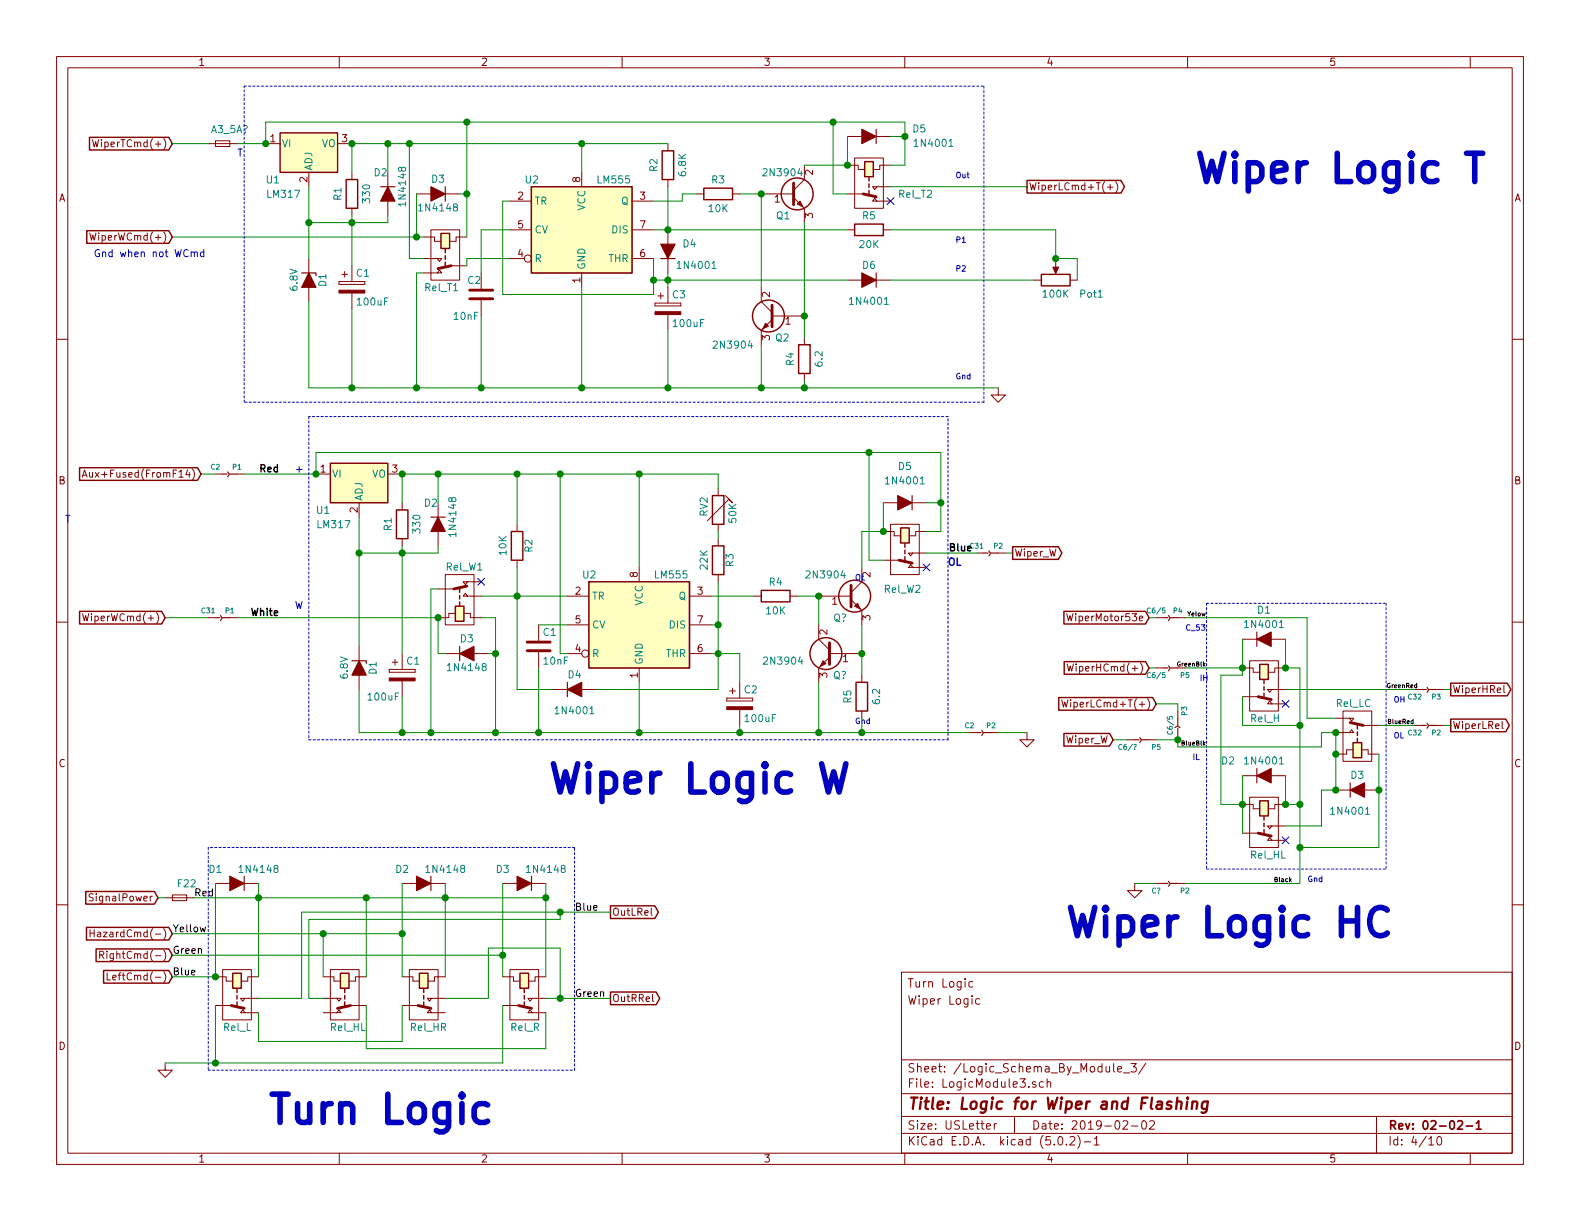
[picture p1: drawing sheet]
EESchema Schematic File Version 4
LIBS:Scooby-cache
EELAYER 26 0
EELAYER END
$Descr USLetter 11000 8500
encoding utf-8
Sheet 4 10
Title "Logic for Wiper and Flashing"
Date "2019-02-02"
Rev "02-02-1"
Comp ""
Comment1 ""
Comment2 ""
Comment3 "Wiper Logic"
Comment4 "Turn Logic"
$EndDescr
$Comp
L power:GND #PWR082
U 1 1
P 6950 2700
F 0 "#PWR082" H 6950 2450 50  0001 C CNN
F 1 "GND" H 6950 2550 50  0001 C CNN
F 2 "" H 6950 2700 50  0001 C CNN
F 3 "" H 6950 2700 50  0001 C CNN
	1    6950 2700
	1    0    0    -1  
$EndComp
$Comp
L Scooby-rescue:LM555 U2
U 1 1
P 4450 4350
F 0 "U2" H 4050 4700 50  0000 L CNN
F 1 "LM555" H 4550 4700 50  0000 L CNN
F 2 "" H 4450 4350 50  0001 C CNN
F 3 "" H 4450 4350 50  0001 C CNN
	1    4450 4350
	1    0    0    -1  
$EndComp
$Comp
L Device:CP C2
U 1 1
P 5150 4900
F 0 "C2" H 5175 5000 50  0000 L CNN
F 1 "100uF" H 5175 4800 50  0000 L CNN
F 2 "" H 5188 4750 50  0001 C CNN
F 3 "" H 5150 4900 50  0001 C CNN
	1    5150 4900
	1    0    0    -1  
$EndComp
$Comp
L Device:R R2
U 1 1
P 3600 3800
F 0 "R2" V 3680 3800 50  0000 C CNN
F 1 "10K" V 3500 3800 50  0000 C CNN
F 2 "" V 3530 3800 50  0001 C CNN
F 3 "" H 3600 3800 50  0001 C CNN
	1    3600 3800
	1    0    0    -1  
$EndComp
$Comp
L Device:C C1
U 1 1
P 3750 4500
F 0 "C1" H 3775 4600 50  0000 L CNN
F 1 "10nF" H 3775 4400 50  0000 L CNN
F 2 "" H 3788 4350 50  0001 C CNN
F 3 "" H 3750 4500 50  0001 C CNN
	1    3750 4500
	1    0    0    -1  
$EndComp
Text GLabel 7150 1300 2    50   Output ~ 0
WiperLCmd+T(+)
Text GLabel 1150 4300 0    50   Input ~ 0
WiperWCmd(+)
$Comp
L Scooby-rescue:LM555 U2
U 1 1
P 4050 1600
F 0 "U2" H 3650 1950 50  0000 L CNN
F 1 "LM555" H 4150 1950 50  0000 L CNN
F 2 "" H 4050 1600 50  0001 C CNN
F 3 "" H 4050 1600 50  0001 C CNN
	1    4050 1600
	1    0    0    -1  
$EndComp
$Comp
L Device:R R2
U 1 1
P 4650 1150
F 0 "R2" V 4550 1150 50  0000 C CNN
F 1 "6.8K" V 4750 1150 50  0000 C CNN
F 2 "" V 4580 1150 50  0001 C CNN
F 3 "" H 4650 1150 50  0001 C CNN
	1    4650 1150
	1    0    0    -1  
$EndComp
$Comp
L Device:C C2
U 1 1
P 3350 2050
F 0 "C2" H 3250 2150 50  0000 L CNN
F 1 "10nF" H 3150 1900 50  0000 L CNN
F 2 "" H 3388 1900 50  0001 C CNN
F 3 "" H 3350 2050 50  0001 C CNN
	1    3350 2050
	1    0    0    -1  
$EndComp
$Comp
L Device:CP C3
U 1 1
P 4650 2150
F 0 "C3" H 4675 2250 50  0000 L CNN
F 1 "100uF" H 4675 2050 50  0000 L CNN
F 2 "" H 4688 2000 50  0001 C CNN
F 3 "" H 4650 2150 50  0001 C CNN
	1    4650 2150
	1    0    0    -1  
$EndComp
$Comp
L Scooby-rescue:POT Pot1
U 1 1
P 7350 1950
F 0 "Pot1" V 7250 1700 50  0000 C CNN
F 1 "100K" V 7250 1950 50  0000 C CNN
F 2 "" H 7350 1950 50  0001 C CNN
F 3 "" H 7350 1950 50  0001 C CNN
	1    7350 1950
	0    -1   -1   0   
$EndComp
$Comp
L Device:Fuse_Small A3_5A?
U 1 1
P 1550 1000
F 0 "A3_5A?" H 1600 1100 50  0000 C CNN
F 1 "Fuse_Small" H 1550 1060 50  0001 C CNN
F 2 "" H 1550 1000 50  0001 C CNN
F 3 "" H 1550 1000 50  0001 C CNN
	1    1550 1000
	1    0    0    -1  
$EndComp
Text Notes 2050 3300 0    50   ~ 0
+
Text GLabel 1200 1000 0    50   Input ~ 0
WiperTCmd(+)
$Comp
L Device:D_ALT D4
U 1 1
P 4650 1750
F 0 "D4" V 4700 1600 50  0000 C CNN
F 1 "1N4001" V 4550 1550 50  0000 C CNN
F 2 "" H 4650 1750 50  0001 C CNN
F 3 "" H 4650 1750 50  0001 C CNN
	1    4650 1750
	0    -1   -1   0   
$EndComp
$Comp
L Device:D_ALT D6
U 1 1
P 6050 1950
F 0 "D6" H 6050 1850 50  0000 C CNN
F 1 "1N4001" H 6050 2100 50  0000 C CNN
F 2 "" H 6050 1950 50  0001 C CNN
F 3 "" H 6050 1950 50  0001 C CNN
	1    6050 1950
	-1   0    0    1   
$EndComp
$Comp
L Device:D_ALT D5
U 1 1
P 6050 950
F 0 "D5" H 5700 900 50  0000 C CNN
F 1 "1N4001" H 5600 1000 50  0000 C CNN
F 2 "" H 6050 950 50  0001 C CNN
F 3 "" H 6050 950 50  0001 C CNN
	1    6050 950 
	-1   0    0    1   
$EndComp
Text Notes 3800 5550 0    197  ~ 39
Wiper Logic W
Text Notes 1850 7850 0    197  ~ 39
Turn Logic
$Comp
L Device:R R5
U 1 1
P 6050 1600
F 0 "R5" V 5950 1600 50  0000 C CNN
F 1 "20K" V 6150 1600 50  0000 C CNN
F 2 "" V 5980 1600 50  0001 C CNN
F 3 "" H 6050 1600 50  0001 C CNN
	1    6050 1600
	0    1    1    0   
$EndComp
$Comp
L Device:D_ALT D4
U 1 1
P 4000 4800
F 0 "D4" H 4000 4700 50  0000 C CNN
F 1 "1N4001" H 4000 4950 50  0000 C CNN
F 2 "" H 4000 4800 50  0001 C CNN
F 3 "" H 4000 4800 50  0001 C CNN
	1    4000 4800
	1    0    0    1   
$EndComp
$Comp
L Device:RTRIM RV2
U 1 1
P 5000 3550
F 0 "RV2" V 4900 3500 50  0000 L CNN
F 1 "50K" V 5100 3450 50  0000 L CNN
F 2 "" V 4930 3550 50  0001 C CNN
F 3 "" H 5000 3550 50  0001 C CNN
	1    5000 3550
	1    0    0    -1  
$EndComp
Text GLabel 1200 1650 0    50   Input ~ 0
WiperWCmd(+)
Text Notes 2050 4250 0    50   ~ 0
W
Text Notes 1650 1100 0    50   ~ 0
T
$Comp
L Device:D_ALT D3
U 1 1
P 3050 1350
F 0 "D3" H 3050 1250 50  0000 C CNN
F 1 "1N4148" H 3050 1450 50  0000 C CNN
F 2 "" H 3050 1350 50  0001 C CNN
F 3 "" H 3050 1350 50  0001 C CNN
	1    3050 1350
	-1   0    0    1   
$EndComp
$Comp
L Device:R R3
U 1 1
P 5000 1350
F 0 "R3" V 4900 1350 50  0000 C CNN
F 1 "10K" V 5100 1350 50  0000 C CNN
F 2 "" V 4930 1350 50  0001 C CNN
F 3 "" H 5000 1350 50  0001 C CNN
	1    5000 1350
	0    1    1    0   
$EndComp
$Comp
L Device:Q_NPN_BCE Q1
U 1 1
P 5500 1350
F 0 "Q1" H 5400 1200 50  0000 L CNN
F 1 "2N3904" H 5300 1500 50  0000 L CNN
F 2 "" H 5700 1450 50  0001 C CNN
F 3 "" H 5500 1350 50  0001 C CNN
	1    5500 1350
	1    0    0    -1  
$EndComp
$Comp
L Device:Q_NPN_BCE Q2
U 1 1
P 5400 2200
F 0 "Q2" H 5300 2050 50  0000 L CNN
F 1 "2N3904" H 5550 2000 50  0000 L CNN
F 2 "" H 5600 2300 50  0001 C CNN
F 3 "" H 5400 2200 50  0001 C CNN
	1    5400 2200
	-1   0    0    -1  
$EndComp
$Comp
L Device:R R4
U 1 1
P 5600 2500
F 0 "R4" V 5500 2500 50  0000 C CNN
F 1 "6.2" V 5700 2500 50  0000 C CNN
F 2 "" V 5530 2500 50  0001 C CNN
F 3 "" H 5600 2500 50  0001 C CNN
	1    5600 2500
	1    0    0    -1  
$EndComp
$Comp
L Scooby-rescue:LM317_TO39 U1
U 1 1
P 2150 1000
F 0 "U1" H 1900 750 50  0000 C CNN
F 1 "LM317" H 1850 650 50  0000 L CNN
F 2 "TO_SOT_Packages_THT:TO-39-3" H 2150 1225 50  0001 C CIN
F 3 "" H 2150 1000 50  0001 C CNN
	1    2150 1000
	1    0    0    -1  
$EndComp
$Comp
L Device:R R1
U 1 1
P 2450 1350
F 0 "R1" V 2350 1350 50  0000 C CNN
F 1 "330" V 2550 1350 50  0000 C CNN
F 2 "" V 2380 1350 50  0001 C CNN
F 3 "" H 2450 1350 50  0001 C CNN
	1    2450 1350
	1    0    0    -1  
$EndComp
$Comp
L Device:D_Zener_ALT D1
U 1 1
P 2150 1950
F 0 "D1" H 2150 2050 50  0000 C CNN
F 1 "6.8V" H 2150 1850 50  0000 C CNN
F 2 "" H 2150 1950 50  0001 C CNN
F 3 "" H 2150 1950 50  0001 C CNN
	1    2150 1950
	0    1    1    0   
$EndComp
$Comp
L Device:CP C1
U 1 1
P 2450 2000
F 0 "C1" H 2475 2100 50  0000 L CNN
F 1 "100uF" H 2475 1900 50  0000 L CNN
F 2 "" H 2488 1850 50  0001 C CNN
F 3 "" H 2450 2000 50  0001 C CNN
	1    2450 2000
	1    0    0    -1  
$EndComp
$Comp
L Device:D_ALT D2
U 1 1
P 2700 1350
F 0 "D2" V 2550 1400 50  0000 C CNN
F 1 "1N4148" H 2650 1250 50  0000 C CNN
F 2 "" H 2700 1350 50  0001 C CNN
F 3 "" H 2700 1350 50  0001 C CNN
	1    2700 1350
	0    -1   1    0   
$EndComp
$Comp
L VW:Small_Relay Rel_T2
U 1 1
P 6050 1300
F 0 "Rel_T2" V 6100 1500 50  0000 L CNN
F 1 "Small_Relay" H 5795 1095 50  0001 L CNN
F 2 "" H 7315 1185 50  0001 C CNN
F 3 "" H 6050 1310 50  0001 C CNN
	1    6050 1300
	0    1    1    0   
$EndComp
NoConn ~ 6200 1400
$Comp
L VW:Small_Relay Rel_T1
U 1 1
P 3100 1800
F 0 "Rel_T1" V 3300 1700 50  0000 L CNN
F 1 "Small_Relay" H 2845 1595 50  0001 L CNN
F 2 "" H 4365 1685 50  0001 C CNN
F 3 "" H 3100 1810 50  0001 C CNN
	1    3100 1800
	0    -1   1    0   
$EndComp
$Comp
L VW:Small_Relay Rel_L
U 1 1
P 1650 6950
F 0 "Rel_L" V 1850 6850 50  0000 L CNN
F 1 "Small_Relay" H 1395 6745 50  0001 L CNN
F 2 "" H 2915 6835 50  0001 C CNN
F 3 "" H 1650 6960 50  0001 C CNN
	1    1650 6950
	0    1    1    0   
$EndComp
$Comp
L VW:Small_Relay Rel_HL
U 1 1
P 2400 6950
F 0 "Rel_HL" V 2600 6800 50  0000 L CNN
F 1 "Small_Relay" H 2145 6745 50  0001 L CNN
F 2 "" H 3665 6835 50  0001 C CNN
F 3 "" H 2400 6960 50  0001 C CNN
	1    2400 6950
	0    -1   1    0   
$EndComp
$Comp
L VW:Small_Relay Rel_HR
U 1 1
P 2950 6950
F 0 "Rel_HR" V 3150 6850 50  0000 L CNN
F 1 "Small_Relay" H 2695 6745 50  0001 L CNN
F 2 "" H 4215 6835 50  0001 C CNN
F 3 "" H 2950 6960 50  0001 C CNN
	1    2950 6950
	0    1    1    0   
$EndComp
$Comp
L VW:Small_Relay Rel_R
U 1 1
P 3650 6950
F 0 "Rel_R" V 3850 6850 50  0000 L CNN
F 1 "Small_Relay" H 3395 6745 50  0001 L CNN
F 2 "" H 4915 6835 50  0001 C CNN
F 3 "" H 3650 6960 50  0001 C CNN
	1    3650 6950
	0    1    1    0   
$EndComp
Text GLabel 1200 6800 0    50   Input ~ 0
LeftCmd(-)
Text GLabel 1200 6650 0    50   Input ~ 0
RightCmd(-)
Text GLabel 1200 6500 0    50   Input ~ 0
HazardCmd(-)
Text GLabel 4250 6350 2    50   Output ~ 0
OutLRel
Text GLabel 4250 6950 2    50   Output ~ 0
OutRRel
$Comp
L power:GND #PWR?
U 1 1
P 1150 7400
F 0 "#PWR?" H 1150 7150 50  0001 C CNN
F 1 "GND" H 1150 7250 50  0001 C CNN
F 2 "" H 1150 7400 50  0001 C CNN
F 3 "" H 1150 7400 50  0001 C CNN
	1    1150 7400
	1    0    0    -1  
$EndComp
$Comp
L Device:Fuse_Small F22
U 1 1
P 1250 6250
F 0 "F22" H 1300 6350 50  0000 C CNN
F 1 "Fuse_Small" H 1250 6310 50  0001 C CNN
F 2 "" H 1250 6250 50  0001 C CNN
F 3 "" H 1250 6250 50  0001 C CNN
	1    1250 6250
	1    0    0    -1  
$EndComp
Text GLabel 1100 6250 0    50   Input ~ 0
SignalPower
$Comp
L Device:D_ALT D1
U 1 1
P 1650 6150
F 0 "D1" H 1800 6250 50  0000 C CNN
F 1 "1N4148" H 1500 6250 50  0000 C CNN
F 2 "" H 1650 6150 50  0001 C CNN
F 3 "" H 1650 6150 50  0001 C CNN
	1    1650 6150
	-1   0    0    -1  
$EndComp
$Comp
L Device:D_ALT D3
U 1 1
P 3650 6150
F 0 "D3" H 3800 6250 50  0000 C CNN
F 1 "1N4148" H 3500 6250 50  0000 C CNN
F 2 "" H 3650 6150 50  0001 C CNN
F 3 "" H 3650 6150 50  0001 C CNN
	1    3650 6150
	-1   0    0    -1  
$EndComp
$Comp
L Device:D_ALT D2
U 1 1
P 2950 6150
F 0 "D2" H 3100 6250 50  0000 C CNN
F 1 "1N4148" H 2800 6250 50  0000 C CNN
F 2 "" H 2950 6150 50  0001 C CNN
F 3 "" H 2950 6150 50  0001 C CNN
	1    2950 6150
	-1   0    0    -1  
$EndComp
$Comp
L VW:Small_Relay Rel_W1
U 1 1
P 3200 4150
F 0 "Rel_W1" V 3400 4050 50  0000 L CNN
F 1 "Small_Relay" H 2945 3945 50  0001 L CNN
F 2 "" H 4465 4035 50  0001 C CNN
F 3 "" H 3200 4160 50  0001 C CNN
	1    3200 4150
	0    1    -1   0   
$EndComp
Text Notes 450  3650 0    50   ~ 0
T
$Comp
L Scooby-rescue:LM317_TO39 U1
U 1 1
P 2500 3300
F 0 "U1" H 2250 3050 50  0000 C CNN
F 1 "LM317" H 2200 2950 50  0000 L CNN
F 2 "TO_SOT_Packages_THT:TO-39-3" H 2500 3525 50  0001 C CIN
F 3 "" H 2500 3300 50  0001 C CNN
	1    2500 3300
	1    0    0    -1  
$EndComp
$Comp
L Device:R R1
U 1 1
P 2800 3650
F 0 "R1" V 2700 3650 50  0000 C CNN
F 1 "330" V 2900 3650 50  0000 C CNN
F 2 "" V 2730 3650 50  0001 C CNN
F 3 "" H 2800 3650 50  0001 C CNN
	1    2800 3650
	1    0    0    -1  
$EndComp
$Comp
L Device:D_Zener_ALT D1
U 1 1
P 2500 4650
F 0 "D1" H 2500 4750 50  0000 C CNN
F 1 "6.8V" H 2500 4550 50  0000 C CNN
F 2 "" H 2500 4650 50  0001 C CNN
F 3 "" H 2500 4650 50  0001 C CNN
	1    2500 4650
	0    1    1    0   
$EndComp
$Comp
L Device:CP C1
U 1 1
P 2800 4700
F 0 "C1" H 2825 4800 50  0000 L CNN
F 1 "100uF" H 2550 4550 50  0000 L CNN
F 2 "" H 2838 4550 50  0001 C CNN
F 3 "" H 2800 4700 50  0001 C CNN
	1    2800 4700
	1    0    0    -1  
$EndComp
$Comp
L Device:D_ALT D2
U 1 1
P 3050 3650
F 0 "D2" V 2900 3700 50  0000 C CNN
F 1 "1N4148" H 3000 3550 50  0000 C CNN
F 2 "" H 3050 3650 50  0001 C CNN
F 3 "" H 3050 3650 50  0001 C CNN
	1    3050 3650
	0    -1   1    0   
$EndComp
Text GLabel 1400 3300 0    50   Input ~ 0
Aux+Fused(FromF14)
$Comp
L Device:D_ALT D5
U 1 1
P 6300 3500
F 0 "D5" H 6300 3250 50  0000 C CNN
F 1 "1N4001" H 6300 3350 50  0000 C CNN
F 2 "" H 6300 3500 50  0001 C CNN
F 3 "" H 6300 3500 50  0001 C CNN
	1    6300 3500
	-1   0    0    1   
$EndComp
$Comp
L Device:R R4
U 1 1
P 5400 4150
F 0 "R4" V 5300 4150 50  0000 C CNN
F 1 "10K" V 5500 4150 50  0000 C CNN
F 2 "" V 5330 4150 50  0001 C CNN
F 3 "" H 5400 4150 50  0001 C CNN
	1    5400 4150
	0    1    1    0   
$EndComp
$Comp
L Device:Q_NPN_BCE Q?
U 1 1
P 5900 4150
F 0 "Q?" H 5800 4000 50  0000 L CNN
F 1 "2N3904" H 5600 4300 50  0000 L CNN
F 2 "" H 6100 4250 50  0001 C CNN
F 3 "" H 5900 4150 50  0001 C CNN
	1    5900 4150
	1    0    0    -1  
$EndComp
$Comp
L Device:Q_NPN_BCE Q?
U 1 1
P 5800 4550
F 0 "Q?" H 5700 4400 50  0000 L CNN
F 1 "2N3904" H 6000 4500 50  0000 L CNN
F 2 "" H 6000 4650 50  0001 C CNN
F 3 "" H 5800 4550 50  0001 C CNN
	1    5800 4550
	-1   0    0    -1  
$EndComp
$Comp
L Device:R R5
U 1 1
P 6000 4850
F 0 "R5" V 5900 4850 50  0000 C CNN
F 1 "6.2" V 6100 4850 50  0000 C CNN
F 2 "" V 5930 4850 50  0001 C CNN
F 3 "" H 6000 4850 50  0001 C CNN
	1    6000 4850
	1    0    0    -1  
$EndComp
$Comp
L VW:Small_Relay Rel_W2
U 1 1
P 6300 3850
F 0 "Rel_W2" V 6550 3700 50  0000 L CNN
F 1 "Small_Relay" H 6045 3645 50  0001 L CNN
F 2 "" H 7565 3735 50  0001 C CNN
F 3 "" H 6300 3860 50  0001 C CNN
	1    6300 3850
	0    1    1    0   
$EndComp
Text Notes 8300 1300 0    197  ~ 39
Wiper Logic T
Text GLabel 7050 3850 2    50   Output ~ 0
Wiper_W
NoConn ~ 6450 3950
$Comp
L power:GND #PWR?
U 1 1
P 7150 5100
F 0 "#PWR?" H 7150 4850 50  0001 C CNN
F 1 "GND" H 7150 4950 50  0001 C CNN
F 2 "" H 7150 5100 50  0001 C CNN
F 3 "" H 7150 5100 50  0001 C CNN
	1    7150 5100
	1    0    0    -1  
$EndComp
NoConn ~ 3350 4050
Text Notes 8350 4750 0    39   ~ 0
IH
Text Notes 9700 4900 0    39   ~ 0
OH
Text Notes 5950 4050 0    39   ~ 0
OL
Text Notes 6650 1250 0    39   ~ 0
Out
Text Notes 6650 1700 0    39   ~ 0
P1
Text Notes 6650 1900 0    39   ~ 0
P2
Text Notes 5950 5050 0    39   ~ 0
Gnd
Text Notes 6650 2650 0    39   ~ 0
Gnd
$Comp
L Device:D_ALT D3
U 1 1
P 3250 4550
F 0 "D3" H 3250 4450 50  0000 C CNN
F 1 "1N4148" H 3250 4650 50  0000 C CNN
F 2 "" H 3250 4550 50  0001 C CNN
F 3 "" H 3250 4550 50  0001 C CNN
	1    3250 4550
	1    0    0    1   
$EndComp
$Comp
L Device:R R3
U 1 1
P 5000 3900
F 0 "R3" V 5080 3900 50  0000 C CNN
F 1 "22K" V 4900 3900 50  0000 C CNN
F 2 "" V 4930 3900 50  0001 C CNN
F 3 "" H 5000 3900 50  0001 C CNN
	1    5000 3900
	1    0    0    -1  
$EndComp
$Comp
L VW:Small_Relay Rel_H
U 1 1
P 8800 4800
F 0 "Rel_H" V 9000 4700 50  0000 L CNN
F 1 "Small_Relay" H 8545 4595 50  0001 L CNN
F 2 "" H 10065 4685 50  0001 C CNN
F 3 "" H 8800 4810 50  0001 C CNN
	1    8800 4800
	0    1    1    0   
$EndComp
$Comp
L Device:D_ALT D1
U 1 1
P 8800 4450
F 0 "D1" H 8800 4250 50  0000 C CNN
F 1 "1N4001" H 8800 4350 50  0000 C CNN
F 2 "" H 8800 4450 50  0001 C CNN
F 3 "" H 8800 4450 50  0001 C CNN
	1    8800 4450
	1    0    0    1   
$EndComp
NoConn ~ 8950 4900
Text GLabel 10100 4800 2    50   Output ~ 0
WiperHRel
$Comp
L VW:Small_Relay Rel_HL
U 1 1
P 8800 5750
F 0 "Rel_HL" V 9000 5650 50  0000 L CNN
F 1 "Small_Relay" H 8545 5545 50  0001 L CNN
F 2 "" H 10065 5635 50  0001 C CNN
F 3 "" H 8800 5760 50  0001 C CNN
	1    8800 5750
	0    1    1    0   
$EndComp
Text GLabel 8000 4650 0    50   Input ~ 0
WiperHCmd(+)
$Comp
L power:GND #PWR?
U 1 1
P 7900 6150
F 0 "#PWR?" H 7900 5900 50  0001 C CNN
F 1 "GND" H 7900 6000 50  0001 C CNN
F 2 "" H 7900 6150 50  0001 C CNN
F 3 "" H 7900 6150 50  0001 C CNN
	1    7900 6150
	1    0    0    -1  
$EndComp
$Comp
L Device:D_ALT D2
U 1 1
P 8800 5400
F 0 "D2" H 8550 5300 50  0000 C CNN
F 1 "1N4001" H 8800 5300 50  0000 C CNN
F 2 "" H 8800 5400 50  0001 C CNN
F 3 "" H 8800 5400 50  0001 C CNN
	1    8800 5400
	1    0    0    1   
$EndComp
Text GLabel 10100 5050 2    50   Output ~ 0
WiperLRel
NoConn ~ 8950 5850
Text GLabel 8000 4300 0    50   Input ~ 0
WiperMotor53e
$Comp
L VW:Small_Relay Rel_LC
U 1 1
P 9450 5100
F 0 "Rel_LC" V 9650 5000 50  0000 L CNN
F 1 "Small_Relay" H 9195 4895 50  0001 L CNN
F 2 "" H 10715 4985 50  0001 C CNN
F 3 "" H 9450 5110 50  0001 C CNN
	1    9450 5100
	0    -1   -1   0   
$EndComp
$Comp
L Device:D_ALT D3
U 1 1
P 9450 5500
F 0 "D3" H 9450 5400 50  0000 C CNN
F 1 "1N4001" H 9400 5650 50  0000 C CNN
F 2 "" H 9450 5500 50  0001 C CNN
F 3 "" H 9450 5500 50  0001 C CNN
	1    9450 5500
	1    0    0    1   
$EndComp
Text Notes 7400 6550 0    197  ~ 39
Wiper Logic HC
Text Notes 9700 5150 0    39   ~ 0
OL
Text Notes 9100 6150 0    39   ~ 0
Gnd
Text GLabel 7750 5150 0    50   Input ~ 0
Wiper_W
Connection ~ 5000 4350
Connection ~ 4450 3300
Wire Wire Line
	4950 4150 5250 4150
Wire Wire Line
	3750 4350 3950 4350
Wire Wire Line
	3900 3300 3900 4550
Wire Wire Line
	3900 4550 3950 4550
Connection ~ 3600 4150
Wire Wire Line
	3600 3950 3600 4150
Wire Wire Line
	4950 4550 5000 4550
Wire Wire Line
	4950 4350 5000 4350
Wire Wire Line
	4450 3300 4450 3950
Wire Wire Line
	5000 4050 5000 4350
Connection ~ 5000 4550
Wire Wire Line
	5000 4800 4150 4800
Wire Wire Line
	3600 4800 3850 4800
Wire Wire Line
	5150 4550 5150 4750
Wire Wire Line
	3600 3300 3600 3650
Connection ~ 3900 3300
Wire Wire Line
	5000 3750 5000 3700
Wire Wire Line
	5000 3300 5000 3400
Wire Wire Line
	1150 4300 1450 4300
Wire Wire Line
	3350 4150 3600 4150
Wire Wire Line
	1850 850  3250 850 
Wire Wire Line
	3350 1900 3350 1600
Wire Wire Line
	3350 1600 3550 1600
Wire Wire Line
	2150 2700 2450 2700
Wire Wire Line
	3350 2200 3350 2700
Wire Wire Line
	3550 1400 3500 1400
Wire Wire Line
	3500 1400 3500 2050
Wire Wire Line
	3500 2050 4550 2050
Wire Wire Line
	4550 2050 4550 1950
Connection ~ 3350 2700
Wire Wire Line
	1200 1650 2900 1650
Wire Wire Line
	4550 1600 4650 1600
Wire Wire Line
	4650 1900 4650 1950
Wire Wire Line
	4550 1950 4650 1950
Connection ~ 4550 1950
Connection ~ 4650 1950
Wire Wire Line
	4650 2300 4650 2700
Connection ~ 4650 2700
Connection ~ 4650 1600
Wire Wire Line
	4650 1300 4650 1600
Wire Wire Line
	6200 1600 7350 1600
Wire Wire Line
	7350 1600 7350 1800
Wire Wire Line
	7200 1950 6200 1950
Wire Wire Line
	7350 1800 7500 1800
Wire Wire Line
	7500 1800 7500 1950
Wire Wire Line
	4550 1400 4750 1400
Wire Wire Line
	3250 1800 3550 1800
Wire Wire Line
	4050 2000 4050 2700
Connection ~ 4050 2700
Wire Wire Line
	3250 850  3250 1350
Connection ~ 3250 850 
Wire Wire Line
	3200 1350 3250 1350
Connection ~ 3250 1350
Wire Wire Line
	2900 1650 2900 1350
Connection ~ 2900 1650
Wire Wire Line
	5600 1550 5600 2200
Connection ~ 5600 2200
Wire Wire Line
	5600 2650 5600 2700
Connection ~ 5600 2700
Wire Wire Line
	5300 2400 5300 2700
Connection ~ 5300 2700
Wire Wire Line
	5300 2000 5300 1350
Wire Wire Line
	5300 1350 5150 1350
Wire Wire Line
	4750 1400 4750 1350
Wire Wire Line
	4750 1350 4850 1350
Wire Wire Line
	2450 1000 2700 1000
Wire Wire Line
	4050 1200 4050 1000
Connection ~ 4050 1000
Wire Wire Line
	1850 1000 1850 850 
Wire Wire Line
	5900 1350 5800 1350
Wire Wire Line
	5800 1350 5800 850 
Connection ~ 5800 850 
Wire Wire Line
	6300 850  6300 950 
Wire Wire Line
	5600 1150 5900 1150
Wire Wire Line
	5900 1150 5900 950 
Wire Wire Line
	6300 1150 6200 1150
Wire Wire Line
	6200 950  6300 950 
Connection ~ 6300 950 
Connection ~ 5900 1150
Wire Wire Line
	2150 1300 2150 1550
Wire Wire Line
	2150 1550 2450 1550
Connection ~ 2150 1550
Wire Wire Line
	2850 1800 2950 1800
Wire Wire Line
	2850 1800 2850 1000
Connection ~ 2850 1000
Wire Wire Line
	2150 2100 2150 2700
Wire Wire Line
	2900 1900 2900 2700
Connection ~ 2900 2700
Wire Notes Line
	1700 600  6850 600 
Wire Notes Line
	6850 600  6850 2800
Wire Notes Line
	6850 2800 1700 2800
Wire Notes Line
	1700 2800 1700 600 
Wire Wire Line
	1850 1000 1650 1000
Wire Wire Line
	1450 1000 1200 1000
Connection ~ 1850 1000
Wire Wire Line
	2700 1550 2700 1500
Wire Wire Line
	2450 1500 2450 1550
Connection ~ 2450 1550
Wire Wire Line
	2700 1200 2700 1000
Connection ~ 2700 1000
Wire Wire Line
	2450 1200 2450 1000
Connection ~ 2450 1000
Wire Wire Line
	2450 2150 2450 2700
Connection ~ 2450 2700
Wire Wire Line
	3250 1800 3250 1850
Wire Wire Line
	2900 1900 2950 1900
Wire Wire Line
	1350 6250 1800 6250
Wire Wire Line
	1800 6150 1800 6250
Connection ~ 1800 6250
Wire Wire Line
	1500 7000 1500 7400
Wire Wire Line
	3800 6150 3800 6250
Wire Wire Line
	3500 7400 3500 7000
Wire Wire Line
	1150 7400 1500 7400
Connection ~ 1500 7400
Wire Wire Line
	1200 6800 1500 6800
Wire Wire Line
	1200 6650 3500 6650
Wire Wire Line
	3500 6150 3500 6650
Wire Wire Line
	2550 6800 2550 6250
Connection ~ 2550 6250
Wire Wire Line
	3100 6150 3100 6250
Connection ~ 3100 6250
Wire Wire Line
	1200 6500 2250 6500
Wire Wire Line
	2800 6150 2800 6500
Wire Wire Line
	2250 6800 2250 6500
Connection ~ 2250 6500
Wire Wire Line
	1800 6950 2100 6950
Wire Wire Line
	2100 6950 2100 6350
Wire Wire Line
	2100 6350 3900 6350
Wire Wire Line
	3800 6950 3900 6950
Wire Wire Line
	1800 7050 1800 7250
Wire Wire Line
	1800 7250 2800 7250
Wire Wire Line
	2800 7250 2800 7000
Wire Wire Line
	3100 6950 3400 6950
Wire Wire Line
	3400 6950 3400 6600
Wire Wire Line
	3400 6600 3900 6600
Wire Wire Line
	3900 6600 3900 6950
Connection ~ 3900 6950
Wire Wire Line
	3800 7050 3800 7300
Wire Wire Line
	3800 7300 2550 7300
Wire Wire Line
	2550 7300 2550 7000
Wire Wire Line
	2250 6950 2150 6950
Wire Wire Line
	2150 6950 2150 6400
Wire Wire Line
	2150 6400 3900 6400
Wire Wire Line
	3900 6400 3900 6350
Connection ~ 3900 6350
Wire Wire Line
	1150 6250 1100 6250
Wire Wire Line
	1500 6800 1500 6150
Connection ~ 1500 6800
Connection ~ 3800 6250
Connection ~ 3500 6650
Connection ~ 2800 6500
Wire Notes Line
	1450 5900 1450 7450
Wire Notes Line
	1450 7450 4000 7450
Wire Notes Line
	4000 7450 4000 5900
Wire Notes Line
	4000 5900 1450 5900
Wire Wire Line
	3450 4300 3350 4300
Wire Wire Line
	2200 3150 6050 3150
Wire Wire Line
	2200 3300 2200 3150
Wire Wire Line
	2500 3600 2500 3850
Wire Wire Line
	2500 3850 2800 3850
Connection ~ 2500 3850
Wire Wire Line
	2200 3300 1700 3300
Connection ~ 2200 3300
Wire Wire Line
	3050 3850 3050 3800
Wire Wire Line
	2800 3800 2800 3850
Connection ~ 2800 3850
Wire Wire Line
	3050 3500 3050 3300
Connection ~ 3050 3300
Wire Wire Line
	2800 3500 2800 3300
Connection ~ 2800 3300
Wire Wire Line
	6000 4350 6000 4550
Connection ~ 6000 4550
Wire Wire Line
	5700 4350 5700 4150
Wire Wire Line
	5700 4150 5550 4150
Wire Wire Line
	6550 3150 6550 3500
Wire Wire Line
	6150 3700 6150 3500
Wire Wire Line
	6550 3700 6450 3700
Wire Wire Line
	6450 3500 6550 3500
Connection ~ 6550 3500
Connection ~ 6150 3700
Connection ~ 5700 5100
Wire Wire Line
	5700 5100 5700 4750
Connection ~ 2800 5100
Wire Wire Line
	2800 4850 2800 5100
Wire Wire Line
	2500 4800 2500 5100
Connection ~ 3750 5100
Connection ~ 5150 5100
Connection ~ 4450 5100
Wire Wire Line
	2500 5100 2800 5100
Wire Wire Line
	4450 5100 4450 4750
Wire Wire Line
	3750 5100 3750 4650
Wire Wire Line
	5150 5100 5150 5050
Wire Wire Line
	6000 5100 6000 5000
Connection ~ 6000 5100
Wire Wire Line
	2800 3300 3050 3300
Connection ~ 3600 3300
Connection ~ 5700 4150
Wire Wire Line
	6150 3900 6050 3900
Wire Wire Line
	6050 3900 6050 3150
Connection ~ 6050 3150
Wire Notes Line
	2150 2900 2150 5150
Wire Notes Line
	2150 5150 6600 5150
Wire Notes Line
	6600 5150 6600 2900
Wire Notes Line
	6600 2900 2150 2900
Wire Wire Line
	6000 3950 6000 3700
Wire Wire Line
	6000 3700 6150 3700
Wire Wire Line
	6450 3850 6800 3850
Wire Wire Line
	3400 4550 3450 4550
Wire Wire Line
	3100 4550 3050 4550
Wire Wire Line
	8950 4650 8950 4450
Wire Wire Line
	8650 4450 8650 4650
Wire Wire Line
	8950 4800 9850 4800
Connection ~ 8650 4650
Connection ~ 8950 4650
Wire Wire Line
	8650 4850 8650 5050
Wire Wire Line
	8650 5050 9050 5050
Wire Wire Line
	9050 4650 9050 5050
Wire Wire Line
	9050 4650 8950 4650
Connection ~ 9050 5050
Wire Wire Line
	8650 5400 8650 5600
Wire Wire Line
	8950 5600 8950 5400
Wire Wire Line
	8950 5600 9050 5600
Connection ~ 9050 5600
Connection ~ 8950 5600
Wire Notes Line
	8400 4200 8400 6050
Wire Notes Line
	8400 6050 9650 6050
Wire Notes Line
	8400 4200 9650 4200
Wire Wire Line
	8650 4700 8500 4700
Wire Wire Line
	8500 4700 8500 5600
Wire Wire Line
	8500 5600 8650 5600
Connection ~ 8650 5600
Wire Wire Line
	9600 5250 9600 5500
Wire Wire Line
	9300 5100 9300 5250
Wire Notes Line
	9650 4200 9650 6050
Wire Wire Line
	9100 5000 9100 4300
Wire Wire Line
	9100 5000 9300 5000
Wire Wire Line
	9600 5050 9850 5050
Text GLabel 8050 4900 0    50   Input ~ 0
WiperLCmd+T(+)
Text Notes 8300 5300 0    39   ~ 0
IL
Text Notes 8250 4400 0    39   ~ 0
C_53
Connection ~ 9600 5500
Wire Wire Line
	9200 5200 9200 5100
Wire Wire Line
	9200 5100 9300 5100
Connection ~ 9300 5250
Wire Wire Line
	9600 5900 9050 5900
Wire Wire Line
	9300 5500 9200 5500
Wire Wire Line
	9200 5500 9200 5750
Wire Wire Line
	9200 5750 8950 5750
Connection ~ 9300 5100
Connection ~ 9300 5500
Wire Wire Line
	5000 4350 5000 4550
Wire Wire Line
	4450 3300 5000 3300
Wire Wire Line
	3600 4150 3600 4800
Wire Wire Line
	3600 4150 3950 4150
Wire Wire Line
	5000 4550 5150 4550
Wire Wire Line
	5000 4550 5000 4800
Wire Wire Line
	3900 3300 4450 3300
Wire Wire Line
	3350 2700 4050 2700
Wire Wire Line
	4550 1950 4550 1800
Wire Wire Line
	4650 1950 4650 2000
Wire Wire Line
	4650 1950 5900 1950
Wire Wire Line
	4650 2700 5300 2700
Wire Wire Line
	4650 1600 5900 1600
Wire Wire Line
	4050 2700 4650 2700
Wire Wire Line
	3250 850  5800 850 
Wire Wire Line
	3250 1350 3250 1650
Wire Wire Line
	2900 1650 2950 1650
Wire Wire Line
	5600 2200 5600 2350
Wire Wire Line
	5600 2700 6950 2700
Wire Wire Line
	5300 2700 5600 2700
Wire Wire Line
	4050 1000 4650 1000
Wire Wire Line
	5800 850  6300 850 
Wire Wire Line
	6300 950  6300 1150
Wire Wire Line
	2150 1550 2150 1800
Wire Wire Line
	2850 1000 4050 1000
Wire Wire Line
	2900 2700 3350 2700
Wire Wire Line
	2450 1550 2700 1550
Wire Wire Line
	2450 1550 2450 1850
Wire Wire Line
	2700 1000 2850 1000
Wire Wire Line
	2450 2700 2900 2700
Wire Wire Line
	1800 6250 2550 6250
Wire Wire Line
	1800 6250 1800 6800
Wire Wire Line
	1500 7400 3500 7400
Wire Wire Line
	2550 6250 3100 6250
Wire Wire Line
	3100 6250 3100 6800
Wire Wire Line
	3100 6250 3800 6250
Wire Wire Line
	2250 6500 2800 6500
Wire Wire Line
	3900 6950 4250 6950
Wire Wire Line
	3900 6350 4250 6350
Wire Wire Line
	3800 6250 3800 6800
Wire Wire Line
	3500 6650 3500 6800
Wire Wire Line
	2800 6500 2800 6800
Wire Wire Line
	2500 3850 2500 4500
Wire Wire Line
	2800 3850 3050 3850
Wire Wire Line
	2800 3850 2800 4550
Wire Wire Line
	3050 3300 3600 3300
Wire Wire Line
	6000 4550 6000 4700
Wire Wire Line
	6550 3500 6550 3700
Wire Wire Line
	5700 5100 6000 5100
Wire Wire Line
	3750 5100 4450 5100
Wire Wire Line
	5150 5100 5700 5100
Wire Wire Line
	4450 5100 5150 5100
Wire Wire Line
	3600 3300 3900 3300
Wire Wire Line
	6050 3150 6550 3150
Wire Wire Line
	3450 4550 3450 4300
Wire Wire Line
	8650 4650 8650 4700
Wire Wire Line
	9050 5050 9050 5600
Wire Wire Line
	9050 5600 9050 5900
Wire Wire Line
	8650 5600 8650 5800
Wire Wire Line
	9600 5500 9600 5900
Wire Wire Line
	9300 5250 9300 5500
Wire Wire Line
	6000 5100 6750 5100
Text Label 1950 3300 2    50   ~ 10
Red
Text Label 1950 4300 2    50   ~ 10
White
$Comp
L VW:C? C?
U 1 1
P 1600 3450
AR Path="/5B41299B/61D5BB00" Ref="C?"  Part="1" 
AR Path="/5C862BAD/61D5BB00" Ref="C?"  Part="1" 
AR Path="/5B37F2C5/61D5BB00" Ref="C2"  Part="1" 
F 0 "C2" H 1500 3650 35  0000 C CNN
F 1 "P1" H 1650 3650 35  0000 C CNN
F 2 "" H 1650 4650 60  0001 C CNN
F 3 "" H 1650 4650 60  0001 C CNN
	1    1600 3450
	1    0    0    -1  
$EndComp
$Comp
L VW:C? C?
U 1 1
P 6850 5250
AR Path="/5B41299B/61D5BB07" Ref="C?"  Part="1" 
AR Path="/5C862BAD/61D5BB07" Ref="C?"  Part="1" 
AR Path="/5B37F2C5/61D5BB07" Ref="C2"  Part="1" 
F 0 "C2" H 6750 5450 35  0000 C CNN
F 1 "P2" H 6900 5450 35  0000 C CNN
F 2 "" H 6900 6450 60  0001 C CNN
F 3 "" H 6900 6450 60  0001 C CNN
	1    6850 5250
	1    0    0    -1  
$EndComp
Wire Wire Line
	1500 3300 1400 3300
Wire Wire Line
	6950 5100 7150 5100
$Comp
L VW:C? C?
U 1 1
P 6900 4000
AR Path="/5B41299B/61E25891" Ref="C?"  Part="1" 
AR Path="/5C862BAD/61E25891" Ref="C?"  Part="1" 
AR Path="/5B37F2C5/61E25891" Ref="C31"  Part="1" 
F 0 "C31" H 6800 4200 35  0000 C CNN
F 1 "P2" H 6950 4200 35  0000 C CNN
F 2 "" H 6950 5200 60  0001 C CNN
F 3 "" H 6950 5200 60  0001 C CNN
	1    6900 4000
	1    0    0    -1  
$EndComp
Wire Wire Line
	7000 3850 7050 3850
Text Notes 6700 3950 2    50   ~ 10
OL
Text Label 6600 3850 0    50   ~ 10
Blue
$Comp
L VW:C? C?
U 1 1
P 1550 4450
AR Path="/5B41299B/61E5A093" Ref="C?"  Part="1" 
AR Path="/5C862BAD/61E5A093" Ref="C?"  Part="1" 
AR Path="/5B37F2C5/61E5A093" Ref="C31"  Part="1" 
F 0 "C31" H 1450 4650 35  0000 C CNN
F 1 "P1" H 1600 4650 35  0000 C CNN
F 2 "" H 1600 5650 60  0001 C CNN
F 3 "" H 1600 5650 60  0001 C CNN
	1    1550 4450
	1    0    0    -1  
$EndComp
$Comp
L VW:C? C?
U 1 1
P 9950 5200
AR Path="/5B41299B/61EFAFFF" Ref="C?"  Part="1" 
AR Path="/5C862BAD/61EFAFFF" Ref="C?"  Part="1" 
AR Path="/5B37F2C5/61EFAFFF" Ref="C32"  Part="1" 
F 0 "C32" H 9850 5300 35  0000 C CNN
F 1 "P2" H 10000 5300 35  0000 C CNN
F 2 "" H 10000 6400 60  0001 C CNN
F 3 "" H 10000 6400 60  0001 C CNN
	1    9950 5200
	1    0    0    -1  
$EndComp
Wire Wire Line
	10050 5050 10100 5050
$Comp
L VW:C? C?
U 1 1
P 9950 4950
AR Path="/5B41299B/61EFB156" Ref="C?"  Part="1" 
AR Path="/5C862BAD/61EFB156" Ref="C?"  Part="1" 
AR Path="/5B37F2C5/61EFB156" Ref="C32"  Part="1" 
F 0 "C32" H 9850 5050 35  0000 C CNN
F 1 "P3" H 10000 5050 35  0000 C CNN
F 2 "" H 10000 6150 60  0001 C CNN
F 3 "" H 10000 6150 60  0001 C CNN
	1    9950 4950
	1    0    0    -1  
$EndComp
Wire Wire Line
	10050 4800 10100 4800
$Comp
L VW:C? C?
U 1 1
P 8150 4800
AR Path="/5B41299B/61F0C37F" Ref="C?"  Part="1" 
AR Path="/5C862BAD/61F0C37F" Ref="C?"  Part="1" 
AR Path="/5B37F2C5/61F0C37F" Ref="C6/5"  Part="1" 
F 0 "C6/5" H 8050 4900 35  0000 C CNN
F 1 "P5" H 8250 4900 35  0000 C CNN
F 2 "" H 8200 6000 60  0001 C CNN
F 3 "" H 8200 6000 60  0001 C CNN
	1    8150 4800
	1    0    0    -1  
$EndComp
Wire Wire Line
	8000 4300 8050 4300
$Comp
L VW:C? C?
U 1 1
P 8150 4450
AR Path="/5B41299B/61F1D4D0" Ref="C?"  Part="1" 
AR Path="/5C862BAD/61F1D4D0" Ref="C?"  Part="1" 
AR Path="/5B37F2C5/61F1D4D0" Ref="C6/5"  Part="1" 
F 0 "C6/5" H 8050 4650 35  0000 C CNN
F 1 "P4" H 8200 4650 35  0000 C CNN
F 2 "" H 8200 5650 60  0001 C CNN
F 3 "" H 8200 5650 60  0001 C CNN
	1    8150 4450
	1    0    0    -1  
$EndComp
Wire Wire Line
	8250 4300 9100 4300
Wire Wire Line
	8250 4650 8650 4650
Wire Wire Line
	8050 4650 8000 4650
Text Label 8400 4650 2    31   ~ 6
GreenBlk
Text Label 9650 4800 0    31   ~ 6
GreenRed
Text Label 8400 4300 2    31   ~ 6
Yelow
Wire Wire Line
	7750 5150 7850 5150
Text Label 8400 5200 2    31   ~ 6
BlueBlk
Connection ~ 9050 5900
Wire Wire Line
	9050 5900 9050 6150
Wire Wire Line
	7900 6150 8050 6150
$Comp
L VW:C? C?
U 1 1
P 8050 5050
AR Path="/5B41299B/620F683A" Ref="C?"  Part="1" 
AR Path="/5C862BAD/620F683A" Ref="C?"  Part="1" 
AR Path="/5B37F2C5/620F683A" Ref="C6/5"  Part="1" 
F 0 "C6/5" H 8050 5150 35  0000 C CNN
F 1 "P3" H 8150 5250 35  0000 C CNN
F 2 "" H 8100 6250 60  0001 C CNN
F 3 "" H 8100 6250 60  0001 C CNN
	1    8050 5050
	0    1    -1   0   
$EndComp
$Comp
L VW:C? C?
U 1 1
P 8150 6300
AR Path="/5B41299B/620F693B" Ref="C?"  Part="1" 
AR Path="/5C862BAD/620F693B" Ref="C?"  Part="1" 
AR Path="/5B37F2C5/620F693B" Ref="C?"  Part="1" 
F 0 "C?" H 8050 6400 35  0000 C CNN
F 1 "P2" H 8250 6400 35  0000 C CNN
F 2 "" H 8200 7500 60  0001 C CNN
F 3 "" H 8200 7500 60  0001 C CNN
	1    8150 6300
	1    0    0    -1  
$EndComp
Wire Wire Line
	8250 6150 9050 6150
Text Label 9000 6150 2    31   ~ 6
Black
Text Label 9850 5050 2    31   ~ 6
BlueRed
Wire Wire Line
	8050 4900 8200 4900
Wire Wire Line
	8200 4900 8200 4950
Wire Wire Line
	8200 5200 9200 5200
$Comp
L VW:C? C6/?
U 1 1
P 7950 5300
AR Path="/5B41299B/62223262" Ref="C6/?"  Part="1" 
AR Path="/5C862BAD/62223262" Ref="C6/?"  Part="1" 
AR Path="/5B37F2C5/62223262" Ref="C6/?"  Part="1" 
F 0 "C6/?" H 7850 5400 35  0000 C CNN
F 1 "P5" H 8050 5400 35  0000 C CNN
F 2 "" H 8000 6500 60  0001 C CNN
F 3 "" H 8000 6500 60  0001 C CNN
	1    7950 5300
	1    0    0    -1  
$EndComp
Wire Wire Line
	8200 5150 8200 5200
Wire Wire Line
	8050 5150 8200 5150
Connection ~ 8200 5150
Connection ~ 5300 1350
Connection ~ 7350 1800
Text Notes 650  1800 0    50   ~ 0
Gnd when not WCmd
Wire Wire Line
	6200 1300 7150 1300
Connection ~ 3450 4550
Wire Wire Line
	3450 5100 3750 5100
Connection ~ 3450 5100
Wire Wire Line
	3450 5100 3450 4550
Wire Wire Line
	2800 5100 3000 5100
Wire Wire Line
	1650 4300 3050 4300
Wire Wire Line
	3050 4300 3050 4550
Connection ~ 3050 4300
Wire Wire Line
	3050 4100 3000 4100
Wire Wire Line
	3000 4100 3000 5100
Connection ~ 3000 5100
Wire Wire Line
	3000 5100 3450 5100
Text Label 1200 6500 0    50   ~ 0
Yellow
Text Label 1200 6800 0    50   ~ 0
Blue
Text Label 1200 6650 0    50   ~ 0
Green
Text Label 1350 6250 0    50   ~ 0
Red
Text Label 4000 6350 0    50   ~ 0
Blue
Text Label 4000 6950 0    50   ~ 0
Green
$EndSCHEMATC
